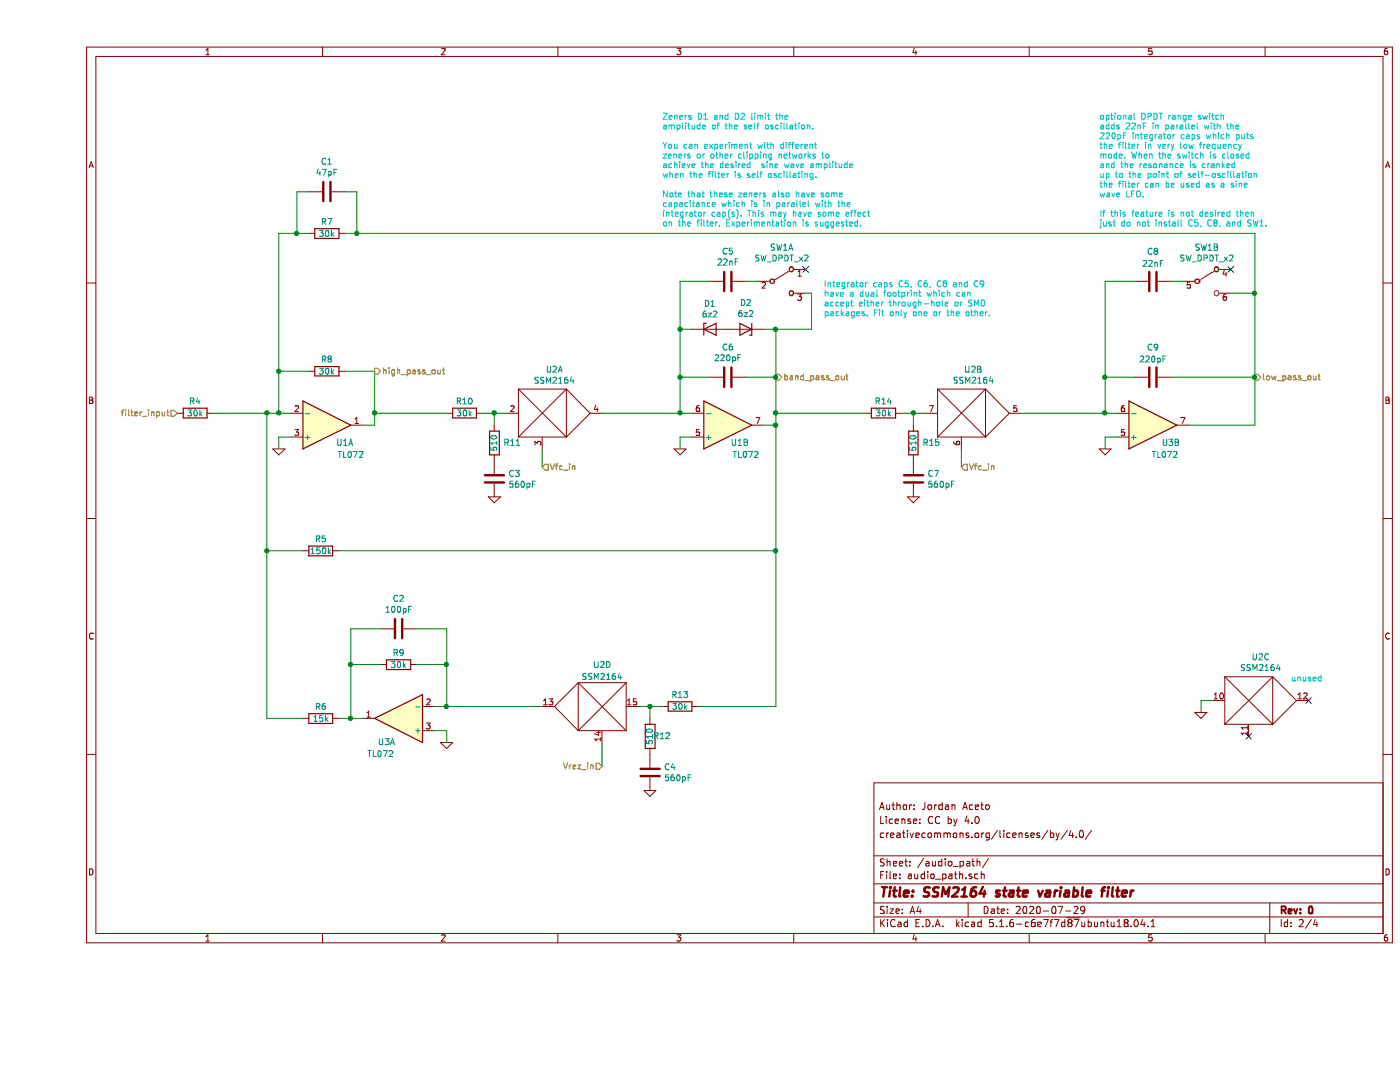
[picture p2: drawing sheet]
EESchema Schematic File Version 4
EELAYER 30 0
EELAYER END
$Descr A4 11693 8268
encoding utf-8
Sheet 2 4
Title "SSM2164 state variable filter"
Date "2020-07-29"
Rev "0"
Comp ""
Comment1 "creativecommons.org/licenses/by/4.0/"
Comment2 "License: CC by 4.0"
Comment3 "Author: Jordan Aceto"
Comment4 ""
$EndDescr
$Comp
L Amplifier_Operational:TL072 U?
U 1 1
P 2400 3550
AR Path="/5F726DCD" Ref="U?"  Part="1" 
AR Path="/5F6F4121/5F726DCD" Ref="U1"  Part="1" 
F 0 "U1" H 2550 3700 50  0000 C CNN
F 1 "TL072" H 2600 3800 50  0000 C CNN
F 2 "Package_SO:SOIC-8_3.9x4.9mm_P1.27mm" H 2400 3550 50  0001 C CNN
F 3 "http://www.ti.com/lit/ds/symlink/tl071.pdf" H 2400 3550 50  0001 C CNN
	1    2400 3550
	1    0    0    1   
$EndComp
$Comp
L 2164SVF-rescue:GND #PWR?
U 1 1
P 2000 3750
AR Path="/5F726DD3" Ref="#PWR?"  Part="1" 
AR Path="/5F6F4121/5F726DD3" Ref="#PWR0104"  Part="1" 
F 0 "#PWR0104" H 2000 3750 30  0001 C CNN
F 1 "GND" H 2000 3680 30  0001 C CNN
F 2 "" H 2000 3750 60  0000 C CNN
F 3 "" H 2000 3750 60  0000 C CNN
	1    2000 3750
	1    0    0    -1  
$EndComp
Wire Wire Line
	2000 3750 2000 3650
Wire Wire Line
	2000 3650 2100 3650
$Comp
L Device:R R?
U 1 1
P 2400 3100
AR Path="/5F726DDB" Ref="R?"  Part="1" 
AR Path="/5F6F4121/5F726DDB" Ref="R8"  Part="1" 
F 0 "R8" V 2300 3100 50  0000 C CNN
F 1 "30k" V 2400 3100 50  0000 C CNN
F 2 "Resistor_SMD:R_0805_2012Metric_Pad1.15x1.40mm_HandSolder" V 2330 3100 50  0001 C CNN
F 3 "~" H 2400 3100 50  0001 C CNN
	1    2400 3100
	0    1    1    0   
$EndComp
Wire Wire Line
	2100 3450 2000 3450
Wire Wire Line
	2000 3450 2000 3100
Wire Wire Line
	2000 3100 2250 3100
Wire Wire Line
	2550 3100 2800 3100
Wire Wire Line
	2800 3100 2800 3450
Wire Wire Line
	2800 3550 2700 3550
$Comp
L Device:R R?
U 1 1
P 1300 3450
AR Path="/5F726DE7" Ref="R?"  Part="1" 
AR Path="/5F6F4121/5F726DE7" Ref="R4"  Part="1" 
F 0 "R4" V 1200 3450 50  0000 C CNN
F 1 "30k" V 1300 3450 50  0000 C CNN
F 2 "Resistor_SMD:R_0805_2012Metric_Pad1.15x1.40mm_HandSolder" V 1230 3450 50  0001 C CNN
F 3 "~" H 1300 3450 50  0001 C CNN
	1    1300 3450
	0    1    1    0   
$EndComp
Wire Wire Line
	1450 3450 1900 3450
Connection ~ 2000 3450
$Comp
L SSM2164_SVF_parts:SSM2164 U?
U 1 1
P 4200 3450
AR Path="/5F726DF5" Ref="U?"  Part="1" 
AR Path="/5F6F4121/5F726DF5" Ref="U2"  Part="1" 
F 0 "U2" H 4300 3815 50  0000 C CNN
F 1 "SSM2164" H 4300 3724 50  0000 C CNN
F 2 "Package_SO:SOIC-16_3.9x9.9mm_P1.27mm" H 4300 3650 50  0001 C CNN
F 3 "" H 4300 3650 50  0001 C CNN
	1    4200 3450
	1    0    0    -1  
$EndComp
$Comp
L Device:C C?
U 1 1
P 3800 4000
AR Path="/5F726DFB" Ref="C?"  Part="1" 
AR Path="/5F6F4121/5F726DFB" Ref="C3"  Part="1" 
F 0 "C3" H 3915 4046 50  0000 L CNN
F 1 "560pF" H 3915 3955 50  0000 L CNN
F 2 "Capacitor_SMD:C_0805_2012Metric_Pad1.15x1.40mm_HandSolder" H 3838 3850 50  0001 C CNN
F 3 "~" H 3800 4000 50  0001 C CNN
	1    3800 4000
	1    0    0    -1  
$EndComp
$Comp
L 2164SVF-rescue:GND #PWR?
U 1 1
P 3800 4150
AR Path="/5F726E01" Ref="#PWR?"  Part="1" 
AR Path="/5F6F4121/5F726E01" Ref="#PWR0105"  Part="1" 
F 0 "#PWR0105" H 3800 4150 30  0001 C CNN
F 1 "GND" H 3800 4080 30  0001 C CNN
F 2 "" H 3800 4150 60  0000 C CNN
F 3 "" H 3800 4150 60  0000 C CNN
	1    3800 4150
	1    0    0    -1  
$EndComp
Wire Wire Line
	3800 3550 3800 3450
Wire Wire Line
	3800 3450 3900 3450
$Comp
L Device:R R?
U 1 1
P 3550 3450
AR Path="/5F726E09" Ref="R?"  Part="1" 
AR Path="/5F6F4121/5F726E09" Ref="R10"  Part="1" 
F 0 "R10" V 3450 3450 50  0000 C CNN
F 1 "30k" V 3550 3450 50  0000 C CNN
F 2 "Resistor_SMD:R_0805_2012Metric_Pad1.15x1.40mm_HandSolder" V 3480 3450 50  0001 C CNN
F 3 "~" H 3550 3450 50  0001 C CNN
	1    3550 3450
	0    1    1    0   
$EndComp
Wire Wire Line
	3400 3450 2800 3450
Connection ~ 2800 3450
Wire Wire Line
	2800 3450 2800 3550
Wire Wire Line
	3700 3450 3800 3450
Connection ~ 3800 3450
$Comp
L Amplifier_Operational:TL072 U?
U 2 1
P 5750 3550
AR Path="/5F726E14" Ref="U?"  Part="2" 
AR Path="/5F6F4121/5F726E14" Ref="U1"  Part="2" 
F 0 "U1" H 5850 3700 50  0000 C CNN
F 1 "TL072" H 5900 3800 50  0000 C CNN
F 2 "Package_SO:SOIC-8_3.9x4.9mm_P1.27mm" H 5750 3550 50  0001 C CNN
F 3 "http://www.ti.com/lit/ds/symlink/tl071.pdf" H 5750 3550 50  0001 C CNN
	2    5750 3550
	1    0    0    1   
$EndComp
$Comp
L Device:C C?
U 1 1
P 5750 3150
AR Path="/5F726E1A" Ref="C?"  Part="1" 
AR Path="/5F6F4121/5F726E1A" Ref="C6"  Part="1" 
F 0 "C6" V 5498 3150 50  0000 C CNN
F 1 "220pF" V 5589 3150 50  0000 C CNN
F 2 "svf_footprints:timing_cap_dual_fp" H 5788 3000 50  0001 C CNN
F 3 "~" H 5750 3150 50  0001 C CNN
	1    5750 3150
	0    1    1    0   
$EndComp
Wire Wire Line
	5450 3450 5350 3450
Wire Wire Line
	5350 3450 5350 3150
Wire Wire Line
	5350 3150 5600 3150
Wire Wire Line
	6050 3550 6150 3550
Wire Wire Line
	6150 3550 6150 3450
$Comp
L 2164SVF-rescue:GND #PWR?
U 1 1
P 5350 3750
AR Path="/5F726E26" Ref="#PWR?"  Part="1" 
AR Path="/5F6F4121/5F726E26" Ref="#PWR0106"  Part="1" 
F 0 "#PWR0106" H 5350 3750 30  0001 C CNN
F 1 "GND" H 5350 3680 30  0001 C CNN
F 2 "" H 5350 3750 60  0000 C CNN
F 3 "" H 5350 3750 60  0000 C CNN
	1    5350 3750
	1    0    0    -1  
$EndComp
Wire Wire Line
	5350 3750 5350 3650
Wire Wire Line
	5350 3650 5450 3650
Wire Wire Line
	5350 3450 4700 3450
Connection ~ 5350 3450
$Comp
L Device:D_Zener D?
U 1 1
P 5600 2750
AR Path="/5F726E30" Ref="D?"  Part="1" 
AR Path="/5F6F4121/5F726E30" Ref="D1"  Part="1" 
F 0 "D1" H 5600 2967 50  0000 C CNN
F 1 "6z2" H 5600 2876 50  0000 C CNN
F 2 "Diode_SMD:D_SOD-123" H 5600 2750 50  0001 C CNN
F 3 "~" H 5600 2750 50  0001 C CNN
	1    5600 2750
	1    0    0    -1  
$EndComp
$Comp
L Device:D_Zener D?
U 1 1
P 5900 2750
AR Path="/5F726E36" Ref="D?"  Part="1" 
AR Path="/5F6F4121/5F726E36" Ref="D2"  Part="1" 
F 0 "D2" H 5900 2533 50  0000 C CNN
F 1 "6z2" H 5900 2624 50  0000 C CNN
F 2 "Diode_SMD:D_SOD-123" H 5900 2750 50  0001 C CNN
F 3 "~" H 5900 2750 50  0001 C CNN
	1    5900 2750
	-1   0    0    1   
$EndComp
Wire Wire Line
	5450 2750 5350 2750
Wire Wire Line
	5350 2750 5350 3150
Connection ~ 5350 3150
Wire Wire Line
	6050 2750 6150 2750
Wire Wire Line
	6150 2750 6150 3150
$Comp
L Device:C C?
U 1 1
P 5750 2350
AR Path="/5F726E42" Ref="C?"  Part="1" 
AR Path="/5F6F4121/5F726E42" Ref="C5"  Part="1" 
F 0 "C5" V 5498 2350 50  0000 C CNN
F 1 "22nF" V 5589 2350 50  0000 C CNN
F 2 "svf_footprints:timing_cap_dual_fp" H 5788 2200 50  0001 C CNN
F 3 "~" H 5750 2350 50  0001 C CNN
	1    5750 2350
	0    1    1    0   
$EndComp
Connection ~ 5350 2750
Wire Wire Line
	4200 3900 4200 3750
$Comp
L Device:R R?
U 1 1
P 7300 3700
AR Path="/5F726E4B" Ref="R?"  Part="1" 
AR Path="/5F6F4121/5F726E4B" Ref="R15"  Part="1" 
F 0 "R15" H 7150 3700 50  0000 C CNN
F 1 "510" V 7300 3700 50  0000 C CNN
F 2 "Resistor_SMD:R_0805_2012Metric_Pad1.15x1.40mm_HandSolder" V 7230 3700 50  0001 C CNN
F 3 "~" H 7300 3700 50  0001 C CNN
	1    7300 3700
	-1   0    0    1   
$EndComp
$Comp
L Device:C C?
U 1 1
P 7300 4000
AR Path="/5F726E51" Ref="C?"  Part="1" 
AR Path="/5F6F4121/5F726E51" Ref="C7"  Part="1" 
F 0 "C7" H 7415 4046 50  0000 L CNN
F 1 "560pF" H 7415 3955 50  0000 L CNN
F 2 "Capacitor_SMD:C_0805_2012Metric_Pad1.15x1.40mm_HandSolder" H 7338 3850 50  0001 C CNN
F 3 "~" H 7300 4000 50  0001 C CNN
	1    7300 4000
	1    0    0    -1  
$EndComp
$Comp
L 2164SVF-rescue:GND #PWR?
U 1 1
P 7300 4150
AR Path="/5F726E57" Ref="#PWR?"  Part="1" 
AR Path="/5F6F4121/5F726E57" Ref="#PWR0107"  Part="1" 
F 0 "#PWR0107" H 7300 4150 30  0001 C CNN
F 1 "GND" H 7300 4080 30  0001 C CNN
F 2 "" H 7300 4150 60  0000 C CNN
F 3 "" H 7300 4150 60  0000 C CNN
	1    7300 4150
	1    0    0    -1  
$EndComp
Wire Wire Line
	7300 3550 7300 3450
Wire Wire Line
	7300 3450 7400 3450
$Comp
L Device:R R?
U 1 1
P 7050 3450
AR Path="/5F726E5F" Ref="R?"  Part="1" 
AR Path="/5F6F4121/5F726E5F" Ref="R14"  Part="1" 
F 0 "R14" V 6950 3450 50  0000 C CNN
F 1 "30k" V 7050 3450 50  0000 C CNN
F 2 "Resistor_SMD:R_0805_2012Metric_Pad1.15x1.40mm_HandSolder" V 6980 3450 50  0001 C CNN
F 3 "~" H 7050 3450 50  0001 C CNN
	1    7050 3450
	0    1    1    0   
$EndComp
Wire Wire Line
	7200 3450 7300 3450
Connection ~ 7300 3450
$Comp
L SSM2164_SVF_parts:SSM2164 U?
U 2 1
P 7700 3450
AR Path="/5F726E67" Ref="U?"  Part="2" 
AR Path="/5F6F4121/5F726E67" Ref="U2"  Part="2" 
F 0 "U2" H 7800 3815 50  0000 C CNN
F 1 "SSM2164" H 7800 3724 50  0000 C CNN
F 2 "Package_SO:SOIC-16_3.9x9.9mm_P1.27mm" H 7800 3650 50  0001 C CNN
F 3 "" H 7800 3650 50  0001 C CNN
	2    7700 3450
	1    0    0    -1  
$EndComp
Wire Wire Line
	7700 3900 7700 3750
Wire Wire Line
	6900 3450 6150 3450
Connection ~ 6150 3450
Wire Wire Line
	6150 3450 6150 3150
$Comp
L Amplifier_Operational:TL072 U?
U 1 1
P 3000 6000
AR Path="/5F726E72" Ref="U?"  Part="1" 
AR Path="/5F6F4121/5F726E72" Ref="U3"  Part="1" 
F 0 "U3" H 3100 6200 50  0000 C CNN
F 1 "TL072" H 3150 6300 50  0000 C CNN
F 2 "Package_SO:SOIC-8_3.9x4.9mm_P1.27mm" H 3000 6000 50  0001 C CNN
F 3 "http://www.ti.com/lit/ds/symlink/tl071.pdf" H 3000 6000 50  0001 C CNN
	1    3000 6000
	-1   0    0    1   
$EndComp
$Comp
L 2164SVF-rescue:GND #PWR?
U 1 1
P 8900 3750
AR Path="/5F726E78" Ref="#PWR?"  Part="1" 
AR Path="/5F6F4121/5F726E78" Ref="#PWR0108"  Part="1" 
F 0 "#PWR0108" H 8900 3750 30  0001 C CNN
F 1 "GND" H 8900 3680 30  0001 C CNN
F 2 "" H 8900 3750 60  0000 C CNN
F 3 "" H 8900 3750 60  0000 C CNN
	1    8900 3750
	1    0    0    -1  
$EndComp
Wire Wire Line
	8900 3750 8900 3650
Wire Wire Line
	8900 3650 9000 3650
Wire Wire Line
	8200 3450 8900 3450
$Comp
L Device:C C?
U 1 1
P 9300 3150
AR Path="/5F726E81" Ref="C?"  Part="1" 
AR Path="/5F6F4121/5F726E81" Ref="C9"  Part="1" 
F 0 "C9" V 9050 3150 50  0000 C CNN
F 1 "220pF" V 9150 3150 50  0000 C CNN
F 2 "svf_footprints:timing_cap_dual_fp" H 9338 3000 50  0001 C CNN
F 3 "~" H 9300 3150 50  0001 C CNN
	1    9300 3150
	0    1    1    0   
$EndComp
Wire Wire Line
	10150 3550 10150 3150
Wire Wire Line
	10150 3150 9450 3150
Wire Wire Line
	9600 3550 10150 3550
Wire Wire Line
	9150 3150 8900 3150
Wire Wire Line
	8900 3150 8900 3450
Connection ~ 8900 3450
Wire Wire Line
	8900 3450 9000 3450
Wire Wire Line
	5350 2350 5600 2350
Wire Wire Line
	5350 2350 5350 2750
$Comp
L Device:C C?
U 1 1
P 9300 2350
AR Path="/5F726E92" Ref="C?"  Part="1" 
AR Path="/5F6F4121/5F726E92" Ref="C8"  Part="1" 
F 0 "C8" V 9050 2350 50  0000 C CNN
F 1 "22nF" V 9150 2350 50  0000 C CNN
F 2 "svf_footprints:timing_cap_dual_fp" H 9338 2200 50  0001 C CNN
F 3 "~" H 9300 2350 50  0001 C CNN
	1    9300 2350
	0    1    1    0   
$EndComp
Connection ~ 10150 3150
Wire Wire Line
	9150 2350 8900 2350
Wire Wire Line
	8900 2350 8900 3150
Connection ~ 8900 3150
$Comp
L Device:R R?
U 1 1
P 2400 1950
AR Path="/5F726E9F" Ref="R?"  Part="1" 
AR Path="/5F6F4121/5F726E9F" Ref="R7"  Part="1" 
F 0 "R7" V 2300 1950 50  0000 C CNN
F 1 "30k" V 2400 1950 50  0000 C CNN
F 2 "Resistor_SMD:R_0805_2012Metric_Pad1.15x1.40mm_HandSolder" V 2330 1950 50  0001 C CNN
F 3 "~" H 2400 1950 50  0001 C CNN
	1    2400 1950
	0    1    1    0   
$EndComp
Wire Wire Line
	2250 1950 2150 1950
Wire Wire Line
	2000 1950 2000 3100
Connection ~ 2000 3100
Wire Wire Line
	10150 1950 2650 1950
$Comp
L Device:R R?
U 1 1
P 2350 4600
AR Path="/5F726EAB" Ref="R?"  Part="1" 
AR Path="/5F6F4121/5F726EAB" Ref="R5"  Part="1" 
F 0 "R5" V 2250 4600 50  0000 C CNN
F 1 "150k" V 2350 4600 50  0000 C CNN
F 2 "Resistor_SMD:R_0805_2012Metric_Pad1.15x1.40mm_HandSolder" V 2280 4600 50  0001 C CNN
F 3 "~" H 2350 4600 50  0001 C CNN
	1    2350 4600
	0    1    1    0   
$EndComp
$Comp
L Device:R R?
U 1 1
P 5350 5900
AR Path="/5F726EB1" Ref="R?"  Part="1" 
AR Path="/5F6F4121/5F726EB1" Ref="R13"  Part="1" 
F 0 "R13" V 5250 5900 50  0000 C CNN
F 1 "30k" V 5350 5900 50  0000 C CNN
F 2 "Resistor_SMD:R_0805_2012Metric_Pad1.15x1.40mm_HandSolder" V 5280 5900 50  0001 C CNN
F 3 "~" H 5350 5900 50  0001 C CNN
	1    5350 5900
	0    1    1    0   
$EndComp
Wire Wire Line
	1900 3450 1900 4600
Wire Wire Line
	1900 4600 2200 4600
Connection ~ 1900 3450
Wire Wire Line
	1900 3450 2000 3450
Wire Wire Line
	1900 4600 1900 6000
Wire Wire Line
	1900 6000 2200 6000
Connection ~ 1900 4600
Wire Wire Line
	2500 4600 6150 4600
Wire Wire Line
	6150 4600 6150 3550
Connection ~ 6150 3550
$Comp
L Amplifier_Operational:TL072 U?
U 2 1
P 9300 3550
AR Path="/5F726EC1" Ref="U?"  Part="2" 
AR Path="/5F6F4121/5F726EC1" Ref="U3"  Part="2" 
F 0 "U3" H 9450 3700 50  0000 C CNN
F 1 "TL072" H 9400 3800 50  0000 C CNN
F 2 "Package_SO:SOIC-8_3.9x4.9mm_P1.27mm" H 9300 3550 50  0001 C CNN
F 3 "http://www.ti.com/lit/ds/symlink/tl071.pdf" H 9300 3550 50  0001 C CNN
	2    9300 3550
	1    0    0    1   
$EndComp
$Comp
L Device:R R?
U 1 1
P 3000 5550
AR Path="/5F726EC7" Ref="R?"  Part="1" 
AR Path="/5F6F4121/5F726EC7" Ref="R9"  Part="1" 
F 0 "R9" V 2900 5550 50  0000 C CNN
F 1 "30k" V 3000 5550 50  0000 C CNN
F 2 "Resistor_SMD:R_0805_2012Metric_Pad1.15x1.40mm_HandSolder" V 2930 5550 50  0001 C CNN
F 3 "~" H 3000 5550 50  0001 C CNN
	1    3000 5550
	0    1    1    0   
$EndComp
Wire Wire Line
	2850 5550 2600 5550
Wire Wire Line
	2600 5550 2600 6000
Wire Wire Line
	2600 6000 2700 6000
Wire Wire Line
	2600 6000 2500 6000
Connection ~ 2600 6000
Wire Wire Line
	3300 5900 3400 5900
Wire Wire Line
	3400 5900 3400 5550
Wire Wire Line
	3400 5550 3150 5550
$Comp
L 2164SVF-rescue:GND #PWR?
U 1 1
P 3400 6200
AR Path="/5F726ED5" Ref="#PWR?"  Part="1" 
AR Path="/5F6F4121/5F726ED5" Ref="#PWR0109"  Part="1" 
F 0 "#PWR0109" H 3400 6200 30  0001 C CNN
F 1 "GND" H 3400 6130 30  0001 C CNN
F 2 "" H 3400 6200 60  0000 C CNN
F 3 "" H 3400 6200 60  0000 C CNN
	1    3400 6200
	1    0    0    -1  
$EndComp
Wire Wire Line
	3400 6200 3400 6100
Wire Wire Line
	3400 6100 3300 6100
$Comp
L SSM2164_SVF_parts:SSM2164 U?
U 3 1
P 10100 5850
AR Path="/5F726EDD" Ref="U?"  Part="3" 
AR Path="/5F6F4121/5F726EDD" Ref="U2"  Part="3" 
F 0 "U2" H 10200 6215 50  0000 C CNN
F 1 "SSM2164" H 10200 6124 50  0000 C CNN
F 2 "Package_SO:SOIC-16_3.9x9.9mm_P1.27mm" H 10200 6050 50  0001 C CNN
F 3 "" H 10200 6050 50  0001 C CNN
	3    10100 5850
	1    0    0    -1  
$EndComp
Connection ~ 3400 5900
$Comp
L Device:R R?
U 1 1
P 2350 6000
AR Path="/5F726EE5" Ref="R?"  Part="1" 
AR Path="/5F6F4121/5F726EE5" Ref="R6"  Part="1" 
F 0 "R6" V 2250 6000 50  0000 C CNN
F 1 "15k" V 2350 6000 50  0000 C CNN
F 2 "Resistor_SMD:R_0805_2012Metric_Pad1.15x1.40mm_HandSolder" V 2280 6000 50  0001 C CNN
F 3 "~" H 2350 6000 50  0001 C CNN
	1    2350 6000
	0    1    1    0   
$EndComp
$Comp
L Device:R R?
U 1 1
P 5100 6150
AR Path="/5F726EEB" Ref="R?"  Part="1" 
AR Path="/5F6F4121/5F726EEB" Ref="R12"  Part="1" 
F 0 "R12" H 5000 6150 50  0000 C CNN
F 1 "510" V 5100 6150 50  0000 C CNN
F 2 "Resistor_SMD:R_0805_2012Metric_Pad1.15x1.40mm_HandSolder" V 5030 6150 50  0001 C CNN
F 3 "~" H 5100 6150 50  0001 C CNN
	1    5100 6150
	-1   0    0    1   
$EndComp
$Comp
L Device:C C?
U 1 1
P 5100 6450
AR Path="/5F726EF1" Ref="C?"  Part="1" 
AR Path="/5F6F4121/5F726EF1" Ref="C4"  Part="1" 
F 0 "C4" H 5215 6496 50  0000 L CNN
F 1 "560pF" H 5215 6405 50  0000 L CNN
F 2 "Capacitor_SMD:C_0805_2012Metric_Pad1.15x1.40mm_HandSolder" H 5138 6300 50  0001 C CNN
F 3 "~" H 5100 6450 50  0001 C CNN
	1    5100 6450
	1    0    0    -1  
$EndComp
$Comp
L 2164SVF-rescue:GND #PWR?
U 1 1
P 5100 6600
AR Path="/5F726EF7" Ref="#PWR?"  Part="1" 
AR Path="/5F6F4121/5F726EF7" Ref="#PWR0110"  Part="1" 
F 0 "#PWR0110" H 5100 6600 30  0001 C CNN
F 1 "GND" H 5100 6530 30  0001 C CNN
F 2 "" H 5100 6600 60  0000 C CNN
F 3 "" H 5100 6600 60  0000 C CNN
	1    5100 6600
	1    0    0    -1  
$EndComp
Wire Wire Line
	5200 5900 5100 5900
Connection ~ 5100 5900
Wire Wire Line
	5100 5900 5000 5900
Wire Wire Line
	5500 5900 6150 5900
Wire Wire Line
	6150 5900 6150 4600
Connection ~ 6150 4600
Wire Wire Line
	4700 6400 4700 6200
Text Notes 8850 1900 0    50   ~ 0
optional DPDT range switch\nadds 22nF in parallel with the\n220pF integrator caps which puts\nthe filter in very low frequency \nmode. When the switch is closed \nand the resonance is cranked\nup to the point of self-oscillation\nthe filter can be used as a sine \nwave LFO.\n\nIf this feature is not desired then\njust do not install C5, C8, and SW1.
$Comp
L SSM2164_SVF_parts:SSM2164 U?
U 4 1
P 4700 5900
AR Path="/5F726F16" Ref="U?"  Part="4" 
AR Path="/5F6F4121/5F726F16" Ref="U2"  Part="4" 
F 0 "U2" H 4700 6250 50  0000 C CNN
F 1 "SSM2164" H 4700 6150 50  0000 C CNN
F 2 "Package_SO:SOIC-16_3.9x9.9mm_P1.27mm" H 4800 6100 50  0001 C CNN
F 3 "" H 4800 6100 50  0001 C CNN
	4    4700 5900
	-1   0    0    -1  
$EndComp
Text HLabel 2800 3100 2    50   Output ~ 0
high_pass_out
Text HLabel 6150 3150 2    50   Output ~ 0
band_pass_out
Text HLabel 10150 3150 2    50   Output ~ 0
low_pass_out
Text HLabel 7700 3900 2    50   Input ~ 0
Vfc_in
Text HLabel 4700 6400 0    50   Input ~ 0
Vrez_in
Text HLabel 1150 3450 0    50   Input ~ 0
filter_input
Text HLabel 4200 3900 2    50   Input ~ 0
Vfc_in
$Comp
L Switch:SW_DPDT_x2 SW1
U 1 1
P 6200 2350
F 0 "SW1" H 6200 2635 50  0000 C CNN
F 1 "SW_DPDT_x2" H 6200 2544 50  0000 C CNN
F 2 "svf_footprints:DPDT_on_on" H 6200 2350 50  0001 C CNN
F 3 "~" H 6200 2350 50  0001 C CNN
	1    6200 2350
	1    0    0    -1  
$EndComp
Wire Wire Line
	10150 1950 10150 2450
Wire Wire Line
	6000 2350 5900 2350
Wire Wire Line
	6150 2750 6450 2750
Wire Wire Line
	6450 2750 6450 2450
Wire Wire Line
	6450 2450 6400 2450
Connection ~ 6150 2750
$Comp
L Switch:SW_DPDT_x2 SW1
U 2 1
P 9750 2350
F 0 "SW1" H 9750 2635 50  0000 C CNN
F 1 "SW_DPDT_x2" H 9750 2544 50  0000 C CNN
F 2 "svf_footprints:DPDT_on_on" H 9750 2350 50  0001 C CNN
F 3 "~" H 9750 2350 50  0001 C CNN
	2    9750 2350
	1    0    0    -1  
$EndComp
Wire Wire Line
	9550 2350 9450 2350
Wire Wire Line
	9950 2450 10150 2450
Connection ~ 10150 2450
Wire Wire Line
	10150 2450 10150 3150
NoConn ~ 6400 2250
NoConn ~ 9950 2250
Connection ~ 6150 3150
Wire Wire Line
	5900 3150 6150 3150
$Comp
L Device:C C2
U 1 1
P 3000 5250
F 0 "C2" V 2748 5250 50  0000 C CNN
F 1 "100pF" V 2839 5250 50  0000 C CNN
F 2 "Capacitor_SMD:C_0805_2012Metric_Pad1.15x1.40mm_HandSolder" H 3038 5100 50  0001 C CNN
F 3 "~" H 3000 5250 50  0001 C CNN
	1    3000 5250
	0    1    1    0   
$EndComp
Wire Wire Line
	3150 5250 3400 5250
Wire Wire Line
	3400 5250 3400 5550
Connection ~ 3400 5550
Wire Wire Line
	2850 5250 2600 5250
Wire Wire Line
	2600 5250 2600 5550
Connection ~ 2600 5550
$Comp
L Device:C C?
U 1 1
P 2400 1600
AR Path="/5F2E065B" Ref="C?"  Part="1" 
AR Path="/5F6F4121/5F2E065B" Ref="C1"  Part="1" 
F 0 "C1" V 2148 1600 50  0000 C CNN
F 1 "47pF" V 2239 1600 50  0000 C CNN
F 2 "Capacitor_SMD:C_0805_2012Metric_Pad1.15x1.40mm_HandSolder" H 2438 1450 50  0001 C CNN
F 3 "~" H 2400 1600 50  0001 C CNN
	1    2400 1600
	0    1    1    0   
$EndComp
Wire Wire Line
	2250 1600 2150 1600
Wire Wire Line
	2150 1600 2150 1950
Connection ~ 2150 1950
Wire Wire Line
	2150 1950 2000 1950
Wire Wire Line
	2550 1600 2650 1600
Wire Wire Line
	2650 1600 2650 1950
Connection ~ 2650 1950
Wire Wire Line
	2650 1950 2550 1950
Wire Wire Line
	5100 5900 5100 6000
Wire Wire Line
	3400 5900 4200 5900
$Comp
L 2164SVF-rescue:GND #PWR?
U 1 1
P 9700 5950
AR Path="/5F3387AE" Ref="#PWR?"  Part="1" 
AR Path="/5F6F4121/5F3387AE" Ref="#PWR01"  Part="1" 
F 0 "#PWR01" H 9700 5950 30  0001 C CNN
F 1 "GND" H 9700 5880 30  0001 C CNN
F 2 "" H 9700 5950 60  0000 C CNN
F 3 "" H 9700 5950 60  0000 C CNN
	1    9700 5950
	1    0    0    -1  
$EndComp
Wire Wire Line
	9700 5950 9700 5850
Wire Wire Line
	9700 5850 9800 5850
Text Notes 10450 5700 0    50   ~ 0
unused
NoConn ~ 10100 6150
NoConn ~ 10600 5850
Text Notes 6550 2650 0    50   ~ 0
Integrator caps C5, C6, C8 and C9\nhave a dual footprint which can \naccept either through-hole or SMD\npackages. Fit only one or the other.
Text Notes 5200 1900 0    50   ~ 0
Zeners D1 and D2 limit the\namplitude of the self oscillation.\n\nYou can experiment with different\nzeners or other clipping networks to\nachieve the desired  sine wave amplitude\nwhen the filter is self oscillating.\n\nNote that these zeners also have some \ncapacitance which is in parallel with the\nintegrator cap(s). This may have some effect\non the filter. Experimentation is suggested.
$Comp
L Device:R R?
U 1 1
P 3800 3700
AR Path="/5F726DEF" Ref="R?"  Part="1" 
AR Path="/5F6F4121/5F726DEF" Ref="R11"  Part="1" 
F 0 "R11" H 3650 3700 50  0000 C CNN
F 1 "510" V 3800 3700 50  0000 C CNN
F 2 "Resistor_SMD:R_0805_2012Metric_Pad1.15x1.40mm_HandSolder" V 3730 3700 50  0001 C CNN
F 3 "~" H 3800 3700 50  0001 C CNN
	1    3800 3700
	-1   0    0    1   
$EndComp
$EndSCHEMATC
